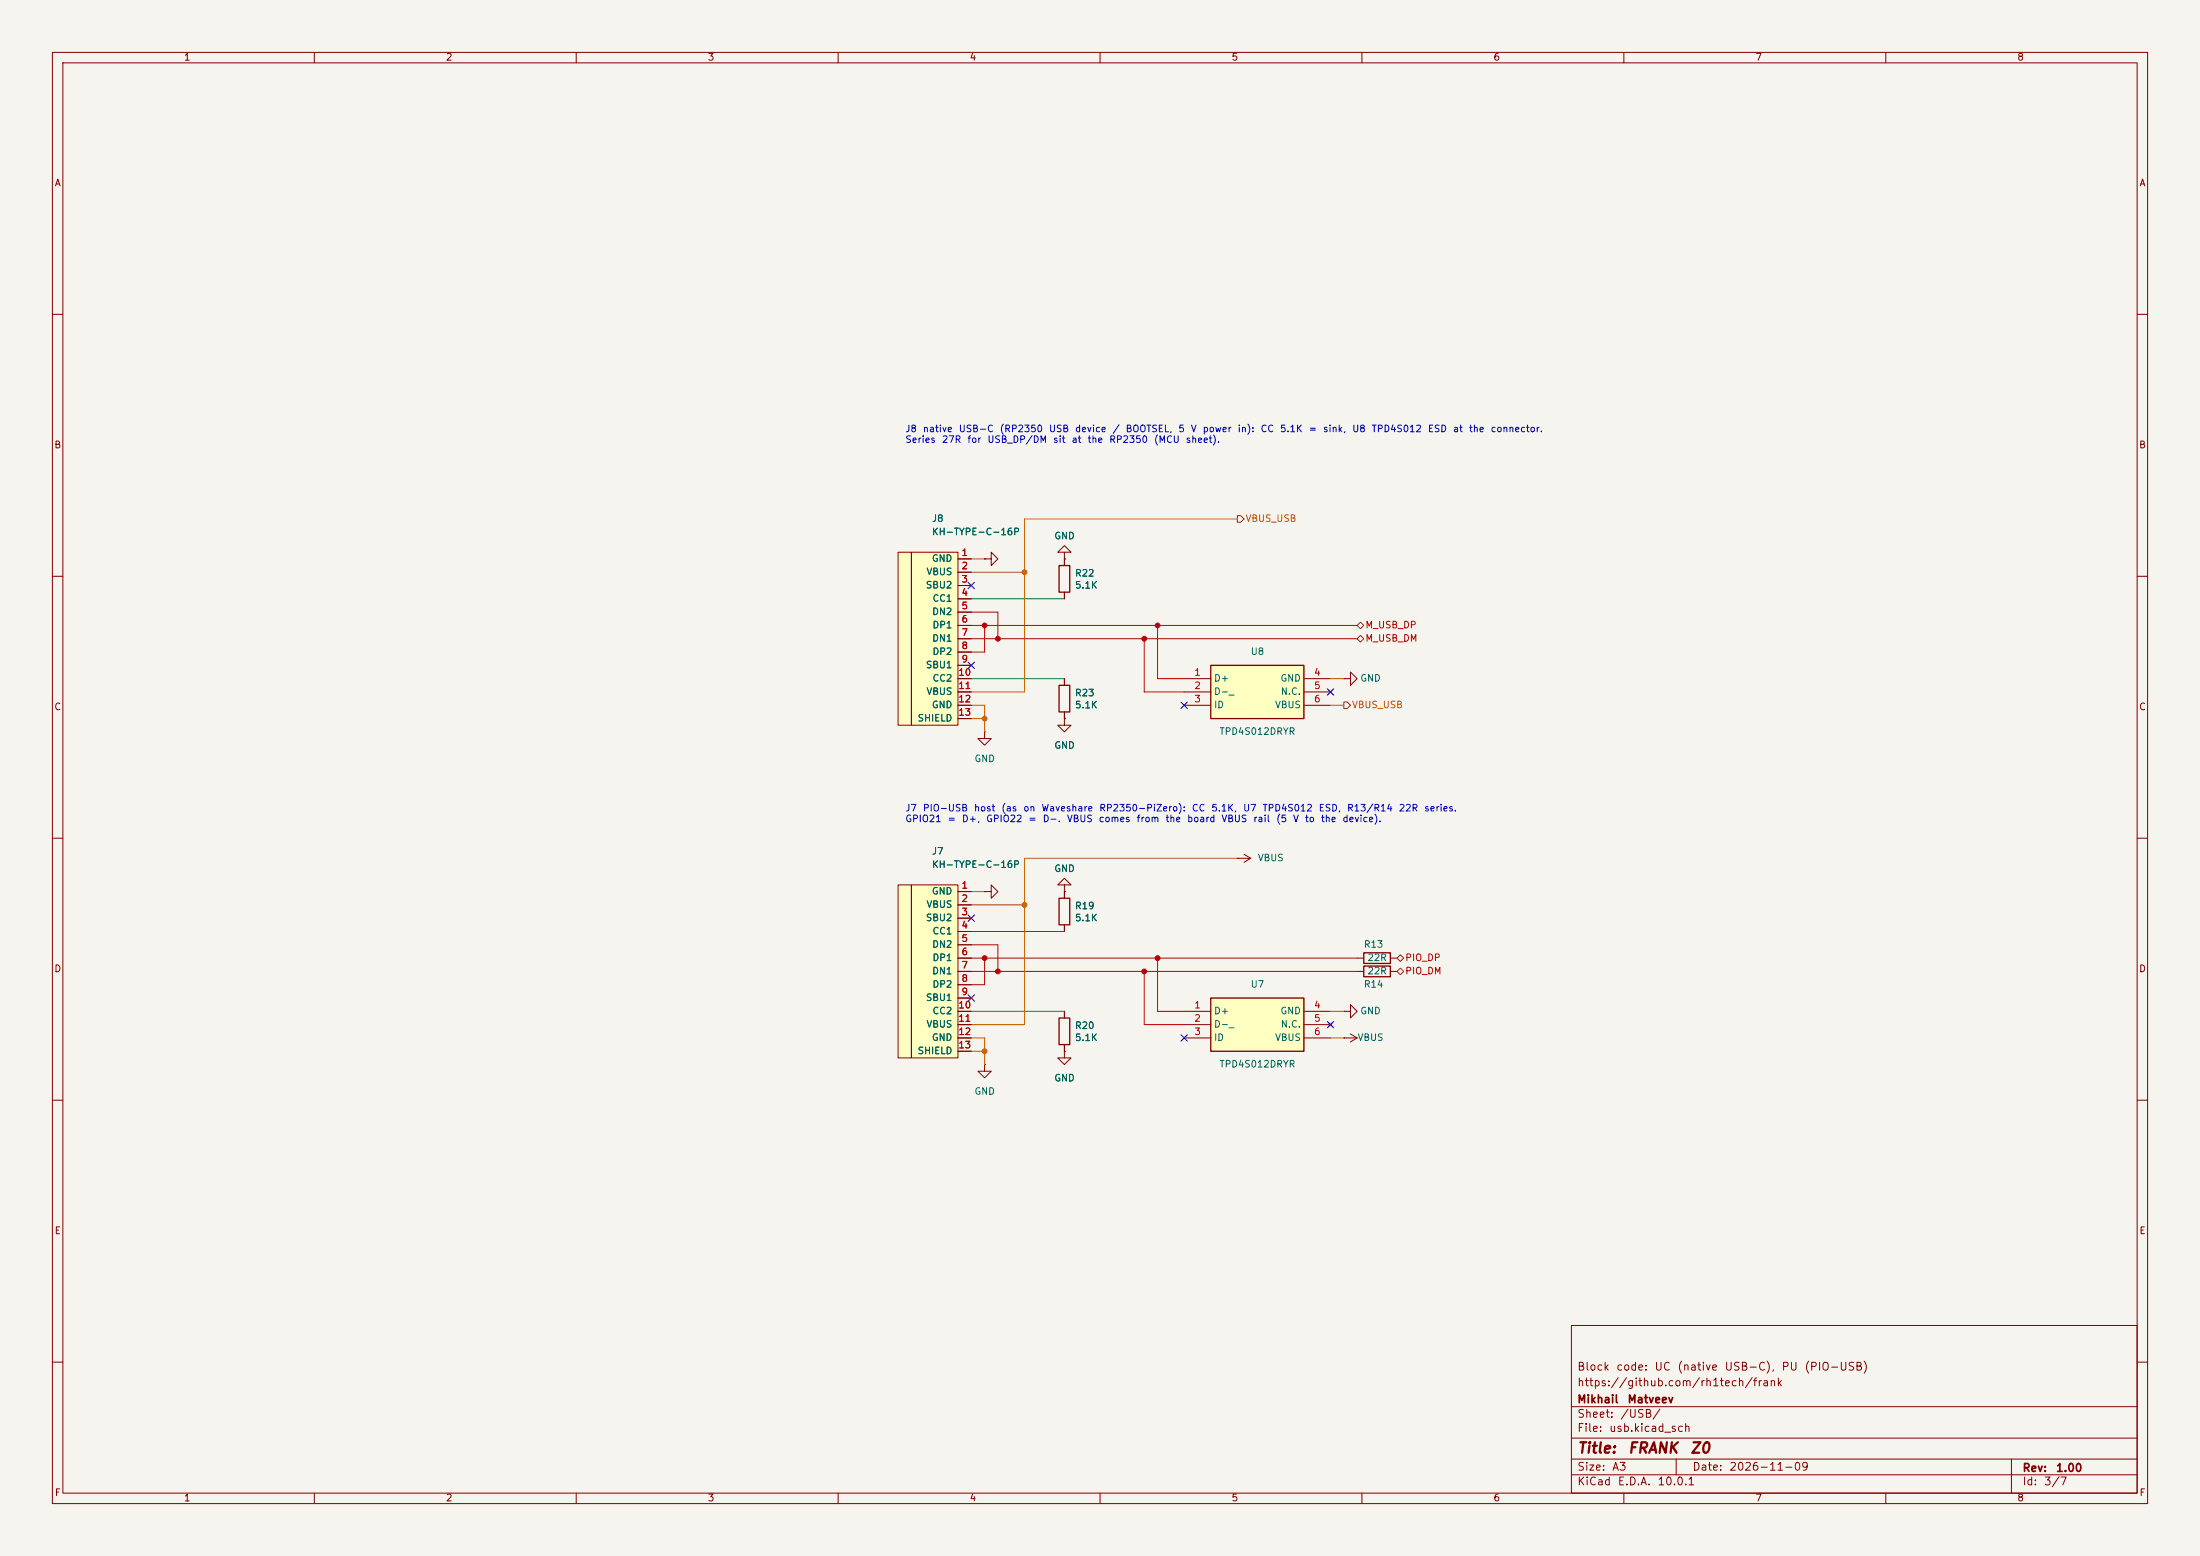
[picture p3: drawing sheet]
(kicad_sch
 (version 20260306)
 (generator "eeschema")
 (generator_version "10.0")
 (paper "A3")
 (title_block
  (title "${NAME}")
  (date "${DATE}")
  (rev "${VERSION}")
  (company "Mikhail Matveev")
  (comment 1 "https://github.com/rh1tech/frank")
  (comment 2 "Block code: UC (native USB-C), PU (PIO-USB)"))
 (lib_symbols
  (symbol "FRANK:GND"
   (power global)
   (pin_numbers (hide yes))
   (pin_names
    (offset 0) (hide yes)) (exclude_from_sim no) (in_bom yes) (on_board yes)
   (in_pos_files yes)
   (duplicate_pin_numbers_are_jumpers no)
   (property "Reference" "#PWR" (at 0 -6.35 0) (show_name no) (do_not_autoplace no) (hide yes) (effects (font (size 1.27 1.27))))
   (property "Value" "GND" (at 0 -3.81 0) (show_name no) (do_not_autoplace no) (effects (font (size 1.27 1.27))))
   (property "Footprint" "" (at 0 0 0) (show_name no) (do_not_autoplace no) (hide yes) (effects (font (size 1.27 1.27))))
   (property "Datasheet" "" (at 0 0 0) (show_name no) (do_not_autoplace no) (hide yes) (effects (font (size 1.27 1.27))))
   (property "Description" "Power symbol creates a global label with name \"GND\" , ground" (at 0 0 0) (show_name no) (do_not_autoplace no) (hide yes) (effects (font (size 1.27 1.27))))
   (symbol "GND_0_1"
    (polyline (pts (xy 0 0) (xy 0 -1.27) (xy 1.27 -1.27) (xy 0 -2.54) (xy -1.27 -1.27) (xy 0 -1.27)) (stroke (width 0) (type default)) (fill (type none))))
   (symbol "GND_1_1"
    (pin power_in line (at 0 0 270) (length 0) (name "" (effects (font (size 1.27 1.27)))) (number "1" (effects (font (size 1.27 1.27))))))
   (embedded_fonts no))
  (symbol "FRANK:R"
   (pin_numbers (hide yes))
   (pin_names
    (offset 0)) (exclude_from_sim no) (in_bom yes) (on_board yes)
   (in_pos_files yes)
   (duplicate_pin_numbers_are_jumpers no)
   (property "Reference" "R" (at 2.032 0 90) (show_name no) (do_not_autoplace no) (effects (font (size 1.27 1.27))))
   (property "Value" "R" (at 0 0 90) (show_name no) (do_not_autoplace no) (effects (font (size 1.27 1.27))))
   (property "Footprint" "" (at -1.778 0 90) (show_name no) (do_not_autoplace no) (hide yes) (effects (font (size 1.27 1.27))))
   (property "Datasheet" "" (at 0 0 0) (show_name no) (do_not_autoplace no) (hide yes) (effects (font (size 1.27 1.27))))
   (property "Description" "Resistor" (at 0 0 0) (show_name no) (do_not_autoplace no) (hide yes) (effects (font (size 1.27 1.27))))
   (symbol "R_0_1"
    (rectangle (start -1.016 -2.54) (end 1.016 2.54) (stroke (width 0.254) (type default)) (fill (type none))))
   (symbol "R_1_1"
    (pin passive line (at 0 3.81 270) (length 1.27) (name "" (effects (font (size 1.27 1.27)))) (number "1" (effects (font (size 1.27 1.27)))))
    (pin passive line (at 0 -3.81 90) (length 1.27) (name "" (effects (font (size 1.27 1.27)))) (number "2" (effects (font (size 1.27 1.27))))))
   (embedded_fonts no))
  (symbol "FRANK:TPD4S012DRYR" (exclude_from_sim no) (in_bom yes) (on_board yes)
   (in_pos_files yes)
   (duplicate_pin_numbers_are_jumpers no)
   (property "Reference" "U" (at 24.13 7.62 0) (show_name no) (do_not_autoplace no) (effects (font (size 1.27 1.27)) (justify left top)))
   (property "Value" "TPD4S012DRYR" (at 24.13 5.08 0) (show_name no) (do_not_autoplace no) (effects (font (size 1.27 1.27)) (justify left top)))
   (property "Footprint" "FRANK:TPD4S012DRYR" (at 24.13 -94.92 0) (show_name no) (do_not_autoplace no) (hide yes) (effects (font (size 1.27 1.27)) (justify left top)))
   (property "Datasheet" "https://www.ti.com/lit/gpn/TPD4S012" (at 24.13 -194.92 0) (show_name no) (do_not_autoplace no) (hide yes) (effects (font (size 1.27 1.27)) (justify left top)))
   (property "Description" "ESD Suppressors / TVS Diodes 4Ch USB ESD Solution w/ Pwr Clamp" (at 0 0 0) (show_name no) (do_not_autoplace no) (hide yes) (effects (font (size 1.27 1.27))))
   (property "Height" "0.6" (at 24.13 -394.92 0) (show_name no) (do_not_autoplace no) (hide yes) (effects (font (size 1.27 1.27)) (justify left top)))
   (property "Mouser Part Number" "595-TPD4S012DRYR" (at 24.13 -494.92 0) (show_name no) (do_not_autoplace no) (hide yes) (effects (font (size 1.27 1.27)) (justify left top)))
   (property "Mouser Price/Stock" "https://www.mouser.co.uk/ProductDetail/Texas-Instruments/TPD4S012DRYR?qs=XGzIaZb%2FFYJve%2FbrCpoVgg%3D%3D" (at 24.13 -594.92 0) (show_name no) (do_not_autoplace no) (hide yes) (effects (font (size 1.27 1.27)) (justify left top)))
   (property "Manufacturer_Name" "Texas Instruments" (at 24.13 -694.92 0) (show_name no) (do_not_autoplace no) (hide yes) (effects (font (size 1.27 1.27)) (justify left top)))
   (property "Manufacturer_Part_Number" "TPD4S012DRYR" (at 24.13 -794.92 0) (show_name no) (do_not_autoplace no) (hide yes) (effects (font (size 1.27 1.27)) (justify left top)))
   (symbol "TPD4S012DRYR_1_1"
    (rectangle (start 5.08 2.54) (end 22.86 -7.62) (stroke (width 0.254) (type default)) (fill (type background)))
    (pin passive line (at 0 0 0) (length 5.08) (name "D+" (effects (font (size 1.27 1.27)))) (number "1" (effects (font (size 1.27 1.27)))))
    (pin passive line (at 0 -2.54 0) (length 5.08) (name "D-_" (effects (font (size 1.27 1.27)))) (number "2" (effects (font (size 1.27 1.27)))))
    (pin passive line (at 0 -5.08 0) (length 5.08) (name "ID" (effects (font (size 1.27 1.27)))) (number "3" (effects (font (size 1.27 1.27)))))
    (pin passive line (at 27.94 0 180) (length 5.08) (name "GND" (effects (font (size 1.27 1.27)))) (number "4" (effects (font (size 1.27 1.27)))))
    (pin no_connect line (at 27.94 -2.54 180) (length 5.08) (name "N.C." (effects (font (size 1.27 1.27)))) (number "5" (effects (font (size 1.27 1.27)))))
    (pin passive line (at 27.94 -5.08 180) (length 5.08) (name "VBUS" (effects (font (size 1.27 1.27)))) (number "6" (effects (font (size 1.27 1.27))))))
   (embedded_fonts no))
  (symbol "FRANK:USB-C"
   (pin_names
    (offset 1.016)) (exclude_from_sim no) (in_bom yes) (on_board yes)
   (in_pos_files yes)
   (duplicate_pin_numbers_are_jumpers no)
   (property "Reference" "USB1" (at -6.35 10.16 0) (show_name no) (do_not_autoplace no) (hide yes) (effects (font (size 1.27 1.27)) (justify right)))
   (property "Value" "USB Type C" (at 0.254 -20.828 0) (show_name no) (do_not_autoplace no) (effects (font (size 1.27 1.27)) (justify right)))
   (property "Footprint" "LIBS:USB-TYPE-C-31-M-12_lib2" (at 3.81 -1.27 0) (show_name no) (do_not_autoplace no) (hide yes) (effects (font (size 1.27 1.27))))
   (property "Datasheet" "" (at 3.81 -1.27 0) (show_name no) (do_not_autoplace no) (hide yes) (effects (font (size 1.27 1.27))))
   (property "Description" "" (at 0 0 0) (show_name no) (do_not_autoplace no) (hide yes) (effects (font (size 1.27 1.27))))
   (property "LCSC" "C165948" (at 0 0 0) (show_name no) (do_not_autoplace no) (hide yes) (effects (font (size 1.27 1.27))))
   (symbol "USB-C_0_1"
    (rectangle (start -11.43 15.24) (end -8.89 -17.78) (stroke (width 0) (type default)) (fill (type background)))
    (rectangle (start 0 -17.78) (end -8.89 15.24) (stroke (width 0) (type default)) (fill (type background))))
   (symbol "USB-C_1_1"
    (pin input line (at 2.54 13.97 180) (length 2.54) (name "GND" (effects (font (size 1.27 1.27)))) (number "1" (effects (font (size 1.27 1.27)))))
    (pin input line (at 2.54 11.43 180) (length 2.54) (name "VBUS" (effects (font (size 1.27 1.27)))) (number "2" (effects (font (size 1.27 1.27)))))
    (pin input line (at 2.54 8.89 180) (length 2.54) (name "SBU2" (effects (font (size 1.27 1.27)))) (number "3" (effects (font (size 1.27 1.27)))))
    (pin input line (at 2.54 6.35 180) (length 2.54) (name "CC1" (effects (font (size 1.27 1.27)))) (number "4" (effects (font (size 1.27 1.27)))))
    (pin input line (at 2.54 3.81 180) (length 2.54) (name "DN2" (effects (font (size 1.27 1.27)))) (number "5" (effects (font (size 1.27 1.27)))))
    (pin input line (at 2.54 1.27 180) (length 2.54) (name "DP1" (effects (font (size 1.27 1.27)))) (number "6" (effects (font (size 1.27 1.27)))))
    (pin input line (at 2.54 -1.27 180) (length 2.54) (name "DN1" (effects (font (size 1.27 1.27)))) (number "7" (effects (font (size 1.27 1.27)))))
    (pin input line (at 2.54 -3.81 180) (length 2.54) (name "DP2" (effects (font (size 1.27 1.27)))) (number "8" (effects (font (size 1.27 1.27)))))
    (pin input line (at 2.54 -6.35 180) (length 2.54) (name "SBU1" (effects (font (size 1.27 1.27)))) (number "9" (effects (font (size 1.27 1.27)))))
    (pin input line (at 2.54 -8.89 180) (length 2.54) (name "CC2" (effects (font (size 1.27 1.27)))) (number "10" (effects (font (size 1.27 1.27)))))
    (pin input line (at 2.54 -11.43 180) (length 2.54) (name "VBUS" (effects (font (size 1.27 1.27)))) (number "11" (effects (font (size 1.27 1.27)))))
    (pin input line (at 2.54 -13.97 180) (length 2.54) (name "GND" (effects (font (size 1.27 1.27)))) (number "12" (effects (font (size 1.27 1.27)))))
    (pin input line (at 2.54 -16.51 180) (length 2.54) (name "SHIELD" (effects (font (size 1.27 1.27)))) (number "13" (effects (font (size 1.27 1.27))))))
   (embedded_fonts no))
  (symbol "FRANK:VBUS"
   (power global)
   (pin_numbers (hide yes))
   (pin_names
    (offset 0) (hide yes)) (exclude_from_sim no) (in_bom yes) (on_board yes)
   (in_pos_files yes)
   (duplicate_pin_numbers_are_jumpers no)
   (property "Reference" "#PWR" (at 0 -3.81 0) (show_name no) (do_not_autoplace no) (hide yes) (effects (font (size 1.27 1.27))))
   (property "Value" "VBUS" (at 0 3.556 0) (show_name no) (do_not_autoplace no) (effects (font (size 1.27 1.27))))
   (property "Footprint" "" (at 0 0 0) (show_name no) (do_not_autoplace no) (hide yes) (effects (font (size 1.27 1.27))))
   (property "Datasheet" "" (at 0 0 0) (show_name no) (do_not_autoplace no) (hide yes) (effects (font (size 1.27 1.27))))
   (property "Description" "Power symbol creates a global label with name \"VBUS\"" (at 0 0 0) (show_name no) (do_not_autoplace no) (hide yes) (effects (font (size 1.27 1.27))))
   (symbol "VBUS_0_1"
    (polyline (pts (xy -0.762 1.27) (xy 0 2.54)) (stroke (width 0) (type default)) (fill (type none)))
    (polyline (pts (xy 0 2.54) (xy 0.762 1.27)) (stroke (width 0) (type default)) (fill (type none)))
    (polyline (pts (xy 0 0) (xy 0 2.54)) (stroke (width 0) (type default)) (fill (type none))))
   (symbol "VBUS_1_1"
    (pin power_in line (at 0 0 90) (length 0) (name "" (effects (font (size 1.27 1.27)))) (number "1" (effects (font (size 1.27 1.27))))))
   (embedded_fonts no)))
 (text "J7 PIO-USB host (as on Waveshare RP2350-PiZero): CC 5.1K, U7 TPD4S012 ESD, R13/R14 22R series.\nGPIO21 = D+, GPIO22 = D-. VBUS comes from the board VBUS rail (5 V to the device)."
  (exclude_from_sim no)
  (at 172.72 157.48 0)
  (effects (font (size 1.27 1.27)) (justify left bottom)))
 (text "J8 native USB-C (RP2350 USB device / BOOTSEL, 5 V power in): CC 5.1K = sink, U8 TPD4S012 ESD at the connector.\nSeries 27R for USB_DP/DM sit at the RP2350 (MCU sheet)."
  (exclude_from_sim no)
  (at 172.72 85.09 0)
  (effects (font (size 1.27 1.27)) (justify left bottom)))
 (junction
  (at 190.5 121.92)
  (diameter 0)
  (color 0 0 0 0))
 (junction
  (at 187.96 137.16)
  (diameter 0)
  (color 0 0 0 0))
 (junction
  (at 220.98 119.38)
  (diameter 0)
  (color 0 0 0 0))
 (junction
  (at 218.44 121.92)
  (diameter 0)
  (color 0 0 0 0))
 (junction
  (at 187.96 182.88)
  (diameter 0)
  (color 0 0 0 0))
 (junction
  (at 187.96 200.66)
  (diameter 0)
  (color 0 0 0 0))
 (junction
  (at 218.44 185.42)
  (diameter 0)
  (color 0 0 0 0))
 (junction
  (at 190.5 185.42)
  (diameter 0)
  (color 0 0 0 0))
 (junction
  (at 195.58 172.72)
  (diameter 0)
  (color 0 0 0 0))
 (junction
  (at 195.58 109.22)
  (diameter 0)
  (color 0 0 0 0))
 (junction
  (at 187.96 119.38)
  (diameter 0)
  (color 0 0 0 0))
 (junction
  (at 220.98 182.88)
  (diameter 0)
  (color 0 0 0 0))
 (no_connect
  (at 185.42 190.5))
 (no_connect
  (at 254 195.58))
 (no_connect
  (at 185.42 127))
 (no_connect
  (at 254 132.08))
 (no_connect
  (at 185.42 111.76))
 (no_connect
  (at 226.06 198.12))
 (no_connect
  (at 185.42 175.26))
 (no_connect
  (at 226.06 134.62))
 (wire
  (pts (xy 254 134.62) (xy 256.54 134.62))
  (stroke (width 0) (type default)))
 (wire
  (pts (xy 185.42 124.46) (xy 187.96 124.46))
  (stroke (width 0) (type default)))
 (wire
  (pts (xy 185.42 137.16) (xy 187.96 137.16))
  (stroke (width 0) (type default)))
 (wire
  (pts (xy 185.42 134.62) (xy 187.96 134.62))
  (stroke (width 0) (type default)))
 (wire
  (pts (xy 218.44 121.92) (xy 259.08 121.92))
  (stroke (width 0) (type default)))
 (wire
  (pts (xy 185.42 119.38) (xy 187.96 119.38))
  (stroke (width 0) (type default)))
 (wire
  (pts (xy 187.96 137.16) (xy 187.96 139.7))
  (stroke (width 0) (type default)))
 (wire
  (pts (xy 185.42 109.22) (xy 195.58 109.22))
  (stroke (width 0) (type default)))
 (wire
  (pts (xy 185.42 195.58) (xy 195.58 195.58))
  (stroke (width 0) (type default)))
 (wire
  (pts (xy 195.58 99.06) (xy 236.22 99.06))
  (stroke (width 0) (type default)))
 (wire
  (pts (xy 187.96 182.88) (xy 220.98 182.88))
  (stroke (width 0) (type default)))
 (wire
  (pts (xy 220.98 193.04) (xy 226.06 193.04))
  (stroke (width 0) (type default)))
 (wire
  (pts (xy 185.42 198.12) (xy 187.96 198.12))
  (stroke (width 0) (type default)))
 (wire
  (pts (xy 187.96 124.46) (xy 187.96 119.38))
  (stroke (width 0) (type default)))
 (wire
  (pts (xy 187.96 134.62) (xy 187.96 137.16))
  (stroke (width 0) (type default)))
 (wire
  (pts (xy 218.44 185.42) (xy 218.44 195.58))
  (stroke (width 0) (type default)))
 (wire
  (pts (xy 190.5 180.34) (xy 190.5 185.42))
  (stroke (width 0) (type default)))
 (wire
  (pts (xy 185.42 132.08) (xy 195.58 132.08))
  (stroke (width 0) (type default)))
 (wire
  (pts (xy 195.58 132.08) (xy 195.58 109.22))
  (stroke (width 0) (type default)))
 (wire
  (pts (xy 185.42 193.04) (xy 203.2 193.04))
  (stroke (width 0) (type default)))
 (wire
  (pts (xy 185.42 170.18) (xy 187.96 170.18))
  (stroke (width 0) (type default)))
 (wire
  (pts (xy 185.42 106.68) (xy 187.96 106.68))
  (stroke (width 0) (type default)))
 (wire
  (pts (xy 185.42 116.84) (xy 190.5 116.84))
  (stroke (width 0) (type default)))
 (wire
  (pts (xy 185.42 114.3) (xy 203.2 114.3))
  (stroke (width 0) (type default)))
 (wire
  (pts (xy 185.42 172.72) (xy 195.58 172.72))
  (stroke (width 0) (type default)))
 (wire
  (pts (xy 218.44 185.42) (xy 259.08 185.42))
  (stroke (width 0) (type default)))
 (wire
  (pts (xy 185.42 129.54) (xy 203.2 129.54))
  (stroke (width 0) (type default)))
 (wire
  (pts (xy 254 193.04) (xy 256.54 193.04))
  (stroke (width 0) (type default)))
 (wire
  (pts (xy 218.44 132.08) (xy 226.06 132.08))
  (stroke (width 0) (type default)))
 (wire
  (pts (xy 195.58 109.22) (xy 195.58 99.06))
  (stroke (width 0) (type default)))
 (wire
  (pts (xy 220.98 119.38) (xy 259.08 119.38))
  (stroke (width 0) (type default)))
 (wire
  (pts (xy 185.42 187.96) (xy 187.96 187.96))
  (stroke (width 0) (type default)))
 (wire
  (pts (xy 218.44 195.58) (xy 226.06 195.58))
  (stroke (width 0) (type default)))
 (wire
  (pts (xy 220.98 129.54) (xy 226.06 129.54))
  (stroke (width 0) (type default)))
 (wire
  (pts (xy 195.58 172.72) (xy 195.58 163.83))
  (stroke (width 0) (type default)))
 (wire
  (pts (xy 254 198.12) (xy 256.54 198.12))
  (stroke (width 0) (type default)))
 (wire
  (pts (xy 185.42 121.92) (xy 190.5 121.92))
  (stroke (width 0) (type default)))
 (wire
  (pts (xy 185.42 200.66) (xy 187.96 200.66))
  (stroke (width 0) (type default)))
 (wire
  (pts (xy 187.96 200.66) (xy 187.96 203.2))
  (stroke (width 0) (type default)))
 (wire
  (pts (xy 185.42 177.8) (xy 203.2 177.8))
  (stroke (width 0) (type default)))
 (wire
  (pts (xy 220.98 182.88) (xy 220.98 193.04))
  (stroke (width 0) (type default)))
 (wire
  (pts (xy 185.42 180.34) (xy 190.5 180.34))
  (stroke (width 0) (type default)))
 (wire
  (pts (xy 220.98 182.88) (xy 259.08 182.88))
  (stroke (width 0) (type default)))
 (wire
  (pts (xy 190.5 116.84) (xy 190.5 121.92))
  (stroke (width 0) (type default)))
 (wire
  (pts (xy 218.44 121.92) (xy 218.44 132.08))
  (stroke (width 0) (type default)))
 (wire
  (pts (xy 254 129.54) (xy 256.54 129.54))
  (stroke (width 0) (type default)))
 (wire
  (pts (xy 190.5 185.42) (xy 218.44 185.42))
  (stroke (width 0) (type default)))
 (wire
  (pts (xy 195.58 195.58) (xy 195.58 172.72))
  (stroke (width 0) (type default)))
 (wire
  (pts (xy 187.96 119.38) (xy 220.98 119.38))
  (stroke (width 0) (type default)))
 (wire
  (pts (xy 185.42 185.42) (xy 190.5 185.42))
  (stroke (width 0) (type default)))
 (wire
  (pts (xy 195.58 163.83) (xy 236.22 163.83))
  (stroke (width 0) (type default)))
 (wire
  (pts (xy 187.96 198.12) (xy 187.96 200.66))
  (stroke (width 0) (type default)))
 (wire
  (pts (xy 185.42 182.88) (xy 187.96 182.88))
  (stroke (width 0) (type default)))
 (wire
  (pts (xy 220.98 119.38) (xy 220.98 129.54))
  (stroke (width 0) (type default)))
 (wire
  (pts (xy 190.5 121.92) (xy 218.44 121.92))
  (stroke (width 0) (type default)))
 (wire
  (pts (xy 187.96 187.96) (xy 187.96 182.88))
  (stroke (width 0) (type default)))
 (hierarchical_label "M_USB_DP"
  (shape bidirectional)
  (at 259.08 119.38 0)
  (effects (font (size 1.27 1.27)) (justify left)))
 (hierarchical_label "VBUS_USB"
  (shape output)
  (at 256.54 134.62 0)
  (effects (font (size 1.27 1.27)) (justify left)))
 (hierarchical_label "VBUS_USB"
  (shape output)
  (at 236.22 99.06 0)
  (effects (font (size 1.27 1.27)) (justify left)))
 (hierarchical_label "PIO_DP"
  (shape bidirectional)
  (at 266.7 182.88 0)
  (effects (font (size 1.27 1.27)) (justify left)))
 (hierarchical_label "PIO_DM"
  (shape bidirectional)
  (at 266.7 185.42 0)
  (effects (font (size 1.27 1.27)) (justify left)))
 (hierarchical_label "M_USB_DM"
  (shape bidirectional)
  (at 259.08 121.92 0)
  (effects (font (size 1.27 1.27)) (justify left)))
 (symbol
  (lib_id "FRANK:GND")
  (at 203.2 137.16 0)
  (unit 1)
  (body_style 1)
  (exclude_from_sim no)
  (in_bom no)
  (on_board no)
  (in_pos_files yes)
  (dnp no)
  (property "Reference" "#PWR0300" (at 205.74 134.62 0) (hide yes) (show_name no) (do_not_autoplace no) (effects (font (size 1.27 1.27)) (justify left)))
  (property "Value" "GND" (at 203.2 142.36 0) (show_name no) (do_not_autoplace no) (effects (font (size 1.27 1.27))))
  (property "Footprint" "" (at 203.2 137.16 0) (hide yes) (show_name no) (do_not_autoplace no) (effects (font (size 1.27 1.27))))
  (property "Datasheet" "" (at 203.2 137.16 0) (hide yes) (show_name no) (do_not_autoplace no) (effects (font (size 1.27 1.27))))
  (property "Description" "Power symbol creates a global label with name \"GND\" , ground" (at 203.2 137.16 0) (hide yes) (show_name no) (do_not_autoplace no) (effects (font (size 1.27 1.27))))
  (pin "1"))
 (symbol
  (lib_id "FRANK:GND")
  (at 187.96 170.18 90)
  (unit 1)
  (body_style 1)
  (exclude_from_sim no)
  (in_bom no)
  (on_board no)
  (in_pos_files yes)
  (dnp no)
  (property "Reference" "#PWR0307" (at 190.5 167.64 0) (hide yes) (show_name no) (do_not_autoplace no) (effects (font (size 1.27 1.27)) (justify left)))
  (property "Value" "GND" (at 191.46 170.18 90) (hide yes) (show_name no) (do_not_autoplace no) (effects (font (size 1.27 1.27)) (justify left)))
  (property "Footprint" "" (at 187.96 170.18 0) (hide yes) (show_name no) (do_not_autoplace no) (effects (font (size 1.27 1.27))))
  (property "Datasheet" "" (at 187.96 170.18 0) (hide yes) (show_name no) (do_not_autoplace no) (effects (font (size 1.27 1.27))))
  (property "Description" "Power symbol creates a global label with name \"GND\" , ground" (at 187.96 170.18 0) (hide yes) (show_name no) (do_not_autoplace no) (effects (font (size 1.27 1.27))))
  (pin "1"))
 (symbol
  (lib_id "FRANK:GND")
  (at 256.54 193.04 90)
  (unit 1)
  (body_style 1)
  (exclude_from_sim no)
  (in_bom no)
  (on_board no)
  (in_pos_files yes)
  (dnp no)
  (property "Reference" "#PWR0309" (at 260.35 193.04 0) (hide yes) (show_name no) (do_not_autoplace no) (effects (font (size 1.27 1.27)) (justify left)))
  (property "Value" "GND" (at 261.62 193.04 90) (show_name no) (do_not_autoplace no) (effects (font (size 1.27 1.27))))
  (property "Footprint" "" (at 256.54 193.04 0) (hide yes) (show_name no) (do_not_autoplace no) (effects (font (size 1.27 1.27))))
  (property "Datasheet" "" (at 256.54 193.04 0) (hide yes) (show_name no) (do_not_autoplace no) (effects (font (size 1.27 1.27))))
  (property "Description" "Power symbol creates a global label with name \"GND\" , ground" (at 256.54 193.04 0) (hide yes) (show_name no) (do_not_autoplace no) (effects (font (size 1.27 1.27))))
  (pin "1"))
 (symbol
  (lib_id "FRANK:VBUS")
  (at 236.22 163.83 270)
  (unit 1)
  (body_style 1)
  (exclude_from_sim no)
  (in_bom yes)
  (on_board yes)
  (in_pos_files no)
  (dnp no)
  (property "Reference" "#PWR0310" (at 240.03 163.83 0) (hide yes) (show_name no) (do_not_autoplace no) (effects (font (size 1.27 1.27))))
  (property "Value" "VBUS" (at 242.57 163.83 90) (show_name no) (do_not_autoplace no) (effects (font (size 1.27 1.27))))
  (property "Footprint" "" (at 236.22 163.83 0) (hide yes) (show_name no) (do_not_autoplace no) (effects (font (size 1.27 1.27))))
  (property "Datasheet" "" (at 236.22 163.83 0) (hide yes) (show_name no) (do_not_autoplace no) (effects (font (size 1.27 1.27))))
  (property "Description" "Power symbol creates a global label with name \"VBUS\"" (at 236.22 163.83 0) (hide yes) (show_name no) (do_not_autoplace no) (effects (font (size 1.27 1.27))))
  (pin "1"))
 (symbol
  (lib_id "FRANK:GND")
  (at 187.96 139.7 0)
  (unit 1)
  (body_style 1)
  (exclude_from_sim no)
  (in_bom no)
  (on_board no)
  (in_pos_files yes)
  (dnp no)
  (property "Reference" "#PWR0301" (at 190.5 137.16 0) (hide yes) (show_name no) (do_not_autoplace no) (effects (font (size 1.27 1.27)) (justify left)))
  (property "Value" "GND" (at 187.96 144.9 0) (show_name no) (do_not_autoplace no) (effects (font (size 1.27 1.27))))
  (property "Footprint" "" (at 187.96 139.7 0) (hide yes) (show_name no) (do_not_autoplace no) (effects (font (size 1.27 1.27))))
  (property "Datasheet" "" (at 187.96 139.7 0) (hide yes) (show_name no) (do_not_autoplace no) (effects (font (size 1.27 1.27))))
  (property "Description" "Power symbol creates a global label with name \"GND\" , ground" (at 187.96 139.7 0) (hide yes) (show_name no) (do_not_autoplace no) (effects (font (size 1.27 1.27))))
  (pin "1"))
 (symbol
  (lib_id "FRANK:GND")
  (at 187.96 203.2 0)
  (unit 1)
  (body_style 1)
  (exclude_from_sim no)
  (in_bom no)
  (on_board no)
  (in_pos_files yes)
  (dnp no)
  (property "Reference" "#PWR0306" (at 190.5 200.66 0) (hide yes) (show_name no) (do_not_autoplace no) (effects (font (size 1.27 1.27)) (justify left)))
  (property "Value" "GND" (at 187.96 208.4 0) (show_name no) (do_not_autoplace no) (effects (font (size 1.27 1.27))))
  (property "Footprint" "" (at 187.96 203.2 0) (hide yes) (show_name no) (do_not_autoplace no) (effects (font (size 1.27 1.27))))
  (property "Datasheet" "" (at 187.96 203.2 0) (hide yes) (show_name no) (do_not_autoplace no) (effects (font (size 1.27 1.27))))
  (property "Description" "Power symbol creates a global label with name \"GND\" , ground" (at 187.96 203.2 0) (hide yes) (show_name no) (do_not_autoplace no) (effects (font (size 1.27 1.27))))
  (pin "1"))
 (symbol
  (lib_id "FRANK:R")
  (at 262.89 185.42 90)
  (unit 1)
  (body_style 1)
  (exclude_from_sim no)
  (in_bom yes)
  (on_board yes)
  (in_pos_files yes)
  (dnp no)
  (property "Reference" "R14" (at 264.16 187.96 90) (show_name no) (do_not_autoplace no) (effects (font (size 1.27 1.27)) (justify left)))
  (property "Value" "22R" (at 262.89 185.42 90) (show_name no) (do_not_autoplace no) (effects (font (size 1.27 1.27))))
  (property "Footprint" "FRANK:R_0402_1005Metric" (at 262.89 185.42 0) (hide yes) (show_name no) (do_not_autoplace no) (effects (font (size 1.27 1.27))))
  (property "Datasheet" "" (at 262.89 185.42 0) (hide yes) (show_name no) (do_not_autoplace no) (effects (font (size 1.27 1.27))))
  (property "Description" "Resistor" (at 262.89 185.42 0) (hide yes) (show_name no) (do_not_autoplace no) (effects (font (size 1.27 1.27))))
  (property "LCSC" "C25092" (at 0 0 0) (hide yes) (show_name no) (do_not_autoplace no) (effects (font (size 1.27 1.27))))
  (pin "1")
  (pin "2"))
 (symbol
  (lib_id "FRANK:USB-C")
  (at 182.88 120.65 0)
  (unit 1)
  (body_style 1)
  (exclude_from_sim no)
  (in_bom yes)
  (on_board yes)
  (in_pos_files yes)
  (dnp no)
  (property "Reference" "J8" (at 177.8 99.06 0) (show_name no) (do_not_autoplace no) (effects (font (size 1.27 1.27)) (justify left)))
  (property "Value" "KH-TYPE-C-16P" (at 177.8 101.6 0) (show_name no) (do_not_autoplace no) (effects (font (size 1.27 1.27)) (justify left)))
  (property "Footprint" "FRANK:USB_C_Receptacle" (at 182.88 120.65 0) (hide yes) (show_name no) (do_not_autoplace no) (effects (font (size 1.27 1.27))))
  (property "Datasheet" "https://www.lcsc.com/product-detail/C709357.html" (at 182.88 120.65 0) (hide yes) (show_name no) (do_not_autoplace no) (effects (font (size 1.27 1.27))))
  (property "Description" "Kinghelm KH-TYPE-C-16P USB 2.0 Type-C receptacle, 16P SMD + 4 shell THT" (at 182.88 120.65 0) (hide yes) (show_name no) (do_not_autoplace no) (effects (font (size 1.27 1.27))))
  (property "LCSC" "C709357" (at 182.88 120.65 0) (hide yes) (show_name no) (do_not_autoplace no) (effects (font (size 1.27 1.27))))
  (pin "1")
  (pin "2")
  (pin "3")
  (pin "4")
  (pin "5")
  (pin "6")
  (pin "7")
  (pin "8")
  (pin "9")
  (pin "10")
  (pin "11")
  (pin "12")
  (pin "13"))
 (symbol
  (lib_id "FRANK:VBUS")
  (at 256.54 198.12 270)
  (unit 1)
  (body_style 1)
  (exclude_from_sim no)
  (in_bom yes)
  (on_board yes)
  (in_pos_files no)
  (dnp no)
  (property "Reference" "#PWR0913" (at 261.62 198.12 0) (hide yes) (show_name no) (do_not_autoplace no) (effects (font (size 1.27 1.27))))
  (property "Value" "VBUS" (at 261.62 198.12 270) (show_name no) (do_not_autoplace no) (effects (font (size 1.27 1.27))))
  (property "Footprint" "" (at 256.54 198.12 0) (hide yes) (show_name no) (do_not_autoplace no) (effects (font (size 1.27 1.27))))
  (property "Datasheet" "" (at 256.54 198.12 0) (hide yes) (show_name no) (do_not_autoplace no) (effects (font (size 1.27 1.27))))
  (property "Description" "Power symbol creates a global label with name \"VBUS\"" (at 256.54 198.12 0) (hide yes) (show_name no) (do_not_autoplace no) (effects (font (size 1.27 1.27))))
  (pin "1"))
 (symbol
  (lib_id "FRANK:GND")
  (at 187.96 106.68 90)
  (unit 1)
  (body_style 1)
  (exclude_from_sim no)
  (in_bom no)
  (on_board no)
  (in_pos_files yes)
  (dnp no)
  (property "Reference" "#PWR0302" (at 190.5 104.14 0) (hide yes) (show_name no) (do_not_autoplace no) (effects (font (size 1.27 1.27)) (justify left)))
  (property "Value" "GND" (at 191.46 106.68 90) (hide yes) (show_name no) (do_not_autoplace no) (effects (font (size 1.27 1.27)) (justify left)))
  (property "Footprint" "" (at 187.96 106.68 0) (hide yes) (show_name no) (do_not_autoplace no) (effects (font (size 1.27 1.27))))
  (property "Datasheet" "" (at 187.96 106.68 0) (hide yes) (show_name no) (do_not_autoplace no) (effects (font (size 1.27 1.27))))
  (property "Description" "Power symbol creates a global label with name \"GND\" , ground" (at 187.96 106.68 0) (hide yes) (show_name no) (do_not_autoplace no) (effects (font (size 1.27 1.27))))
  (pin "1"))
 (symbol
  (lib_id "FRANK:TPD4S012DRYR")
  (at 226.06 193.04 0)
  (unit 1)
  (body_style 1)
  (exclude_from_sim no)
  (in_bom yes)
  (on_board yes)
  (in_pos_files yes)
  (dnp no)
  (property "Reference" "U7" (at 240.03 187.96 0) (show_name no) (do_not_autoplace no) (effects (font (size 1.27 1.27))))
  (property "Value" "TPD4S012DRYR" (at 240.03 203.2 0) (show_name no) (do_not_autoplace no) (effects (font (size 1.27 1.27))))
  (property "Footprint" "FRANK:TPD4S012DRYR" (at 226.06 193.04 0) (hide yes) (show_name no) (do_not_autoplace no) (effects (font (size 1.27 1.27))))
  (property "Datasheet" "https://www.ti.com/lit/gpn/TPD4S012" (at 226.06 193.04 0) (hide yes) (show_name no) (do_not_autoplace no) (effects (font (size 1.27 1.27))))
  (property "Description" "ESD Suppressors / TVS Diodes 4Ch USB ESD Solution w/ Pwr Clamp" (at 226.06 193.04 0) (hide yes) (show_name no) (do_not_autoplace no) (effects (font (size 1.27 1.27))))
  (property "LCSC" "C96506" (at 0 0 0) (hide yes) (show_name no) (do_not_autoplace no) (effects (font (size 1.27 1.27))))
  (pin "1")
  (pin "2")
  (pin "3")
  (pin "4")
  (pin "5")
  (pin "6"))
 (symbol
  (lib_id "FRANK:R")
  (at 203.2 110.49 0)
  (unit 1)
  (body_style 1)
  (exclude_from_sim no)
  (in_bom yes)
  (on_board yes)
  (in_pos_files yes)
  (dnp no)
  (property "Reference" "R22" (at 205.1 109.49 0) (show_name no) (do_not_autoplace no) (effects (font (size 1.27 1.27)) (justify left)))
  (property "Value" "5.1K" (at 205.1 111.79 0) (show_name no) (do_not_autoplace no) (effects (font (size 1.27 1.27)) (justify left)))
  (property "Footprint" "FRANK:R_0402_1005Metric_small_pads" (at 203.2 110.49 0) (hide yes) (show_name no) (do_not_autoplace no) (effects (font (size 1.27 1.27))))
  (property "Datasheet" "" (at 203.2 110.49 0) (hide yes) (show_name no) (do_not_autoplace no) (effects (font (size 1.27 1.27))))
  (property "Description" "Resistor" (at 203.2 110.49 0) (hide yes) (show_name no) (do_not_autoplace no) (effects (font (size 1.27 1.27))))
  (property "LCSC" "C25905" (at 0 0 0) (hide yes) (show_name no) (do_not_autoplace no) (effects (font (size 1.27 1.27))))
  (pin "1")
  (pin "2"))
 (symbol
  (lib_id "FRANK:GND")
  (at 203.2 170.18 180)
  (unit 1)
  (body_style 1)
  (exclude_from_sim no)
  (in_bom no)
  (on_board no)
  (in_pos_files yes)
  (dnp no)
  (property "Reference" "#PWR0308" (at 205.74 167.64 0) (hide yes) (show_name no) (do_not_autoplace no) (effects (font (size 1.27 1.27)) (justify left)))
  (property "Value" "GND" (at 203.2 165.88 0) (show_name no) (do_not_autoplace no) (effects (font (size 1.27 1.27))))
  (property "Footprint" "" (at 203.2 170.18 0) (hide yes) (show_name no) (do_not_autoplace no) (effects (font (size 1.27 1.27))))
  (property "Datasheet" "" (at 203.2 170.18 0) (hide yes) (show_name no) (do_not_autoplace no) (effects (font (size 1.27 1.27))))
  (property "Description" "Power symbol creates a global label with name \"GND\" , ground" (at 203.2 170.18 0) (hide yes) (show_name no) (do_not_autoplace no) (effects (font (size 1.27 1.27))))
  (pin "1"))
 (symbol
  (lib_id "FRANK:R")
  (at 203.2 133.35 0)
  (unit 1)
  (body_style 1)
  (exclude_from_sim no)
  (in_bom yes)
  (on_board yes)
  (in_pos_files yes)
  (dnp no)
  (property "Reference" "R23" (at 205.1 132.35 0) (show_name no) (do_not_autoplace no) (effects (font (size 1.27 1.27)) (justify left)))
  (property "Value" "5.1K" (at 205.1 134.65 0) (show_name no) (do_not_autoplace no) (effects (font (size 1.27 1.27)) (justify left)))
  (property "Footprint" "FRANK:R_0402_1005Metric_small_pads" (at 203.2 133.35 0) (hide yes) (show_name no) (do_not_autoplace no) (effects (font (size 1.27 1.27))))
  (property "Datasheet" "" (at 203.2 133.35 0) (hide yes) (show_name no) (do_not_autoplace no) (effects (font (size 1.27 1.27))))
  (property "Description" "Resistor" (at 203.2 133.35 0) (hide yes) (show_name no) (do_not_autoplace no) (effects (font (size 1.27 1.27))))
  (property "LCSC" "C25905" (at 0 0 0) (hide yes) (show_name no) (do_not_autoplace no) (effects (font (size 1.27 1.27))))
  (pin "1")
  (pin "2"))
 (symbol
  (lib_id "FRANK:TPD4S012DRYR")
  (at 226.06 129.54 0)
  (unit 1)
  (body_style 1)
  (exclude_from_sim no)
  (in_bom yes)
  (on_board yes)
  (in_pos_files yes)
  (dnp no)
  (property "Reference" "U8" (at 240.03 124.46 0) (show_name no) (do_not_autoplace no) (effects (font (size 1.27 1.27))))
  (property "Value" "TPD4S012DRYR" (at 240.03 139.7 0) (show_name no) (do_not_autoplace no) (effects (font (size 1.27 1.27))))
  (property "Footprint" "FRANK:TPD4S012DRYR" (at 226.06 129.54 0) (hide yes) (show_name no) (do_not_autoplace no) (effects (font (size 1.27 1.27))))
  (property "Datasheet" "https://www.ti.com/lit/gpn/TPD4S012" (at 226.06 129.54 0) (hide yes) (show_name no) (do_not_autoplace no) (effects (font (size 1.27 1.27))))
  (property "Description" "ESD Suppressors / TVS Diodes 4Ch USB ESD Solution w/ Pwr Clamp" (at 226.06 129.54 0) (hide yes) (show_name no) (do_not_autoplace no) (effects (font (size 1.27 1.27))))
  (property "LCSC" "C96506" (at 0 0 0) (hide yes) (show_name no) (do_not_autoplace no) (effects (font (size 1.27 1.27))))
  (pin "1")
  (pin "2")
  (pin "3")
  (pin "4")
  (pin "5")
  (pin "6"))
 (symbol
  (lib_id "FRANK:GND")
  (at 203.2 106.68 180)
  (unit 1)
  (body_style 1)
  (exclude_from_sim no)
  (in_bom no)
  (on_board no)
  (in_pos_files yes)
  (dnp no)
  (property "Reference" "#PWR0303" (at 205.74 104.14 0) (hide yes) (show_name no) (do_not_autoplace no) (effects (font (size 1.27 1.27)) (justify left)))
  (property "Value" "GND" (at 203.2 102.38 0) (show_name no) (do_not_autoplace no) (effects (font (size 1.27 1.27))))
  (property "Footprint" "" (at 203.2 106.68 0) (hide yes) (show_name no) (do_not_autoplace no) (effects (font (size 1.27 1.27))))
  (property "Datasheet" "" (at 203.2 106.68 0) (hide yes) (show_name no) (do_not_autoplace no) (effects (font (size 1.27 1.27))))
  (property "Description" "Power symbol creates a global label with name \"GND\" , ground" (at 203.2 106.68 0) (hide yes) (show_name no) (do_not_autoplace no) (effects (font (size 1.27 1.27))))
  (pin "1"))
 (symbol
  (lib_id "FRANK:GND")
  (at 256.54 129.54 90)
  (unit 1)
  (body_style 1)
  (exclude_from_sim no)
  (in_bom no)
  (on_board no)
  (in_pos_files yes)
  (dnp no)
  (property "Reference" "#PWR0304" (at 260.35 129.54 0) (hide yes) (show_name no) (do_not_autoplace no) (effects (font (size 1.27 1.27)) (justify left)))
  (property "Value" "GND" (at 261.62 129.54 90) (show_name no) (do_not_autoplace no) (effects (font (size 1.27 1.27))))
  (property "Footprint" "" (at 256.54 129.54 0) (hide yes) (show_name no) (do_not_autoplace no) (effects (font (size 1.27 1.27))))
  (property "Datasheet" "" (at 256.54 129.54 0) (hide yes) (show_name no) (do_not_autoplace no) (effects (font (size 1.27 1.27))))
  (property "Description" "Power symbol creates a global label with name \"GND\" , ground" (at 256.54 129.54 0) (hide yes) (show_name no) (do_not_autoplace no) (effects (font (size 1.27 1.27))))
  (pin "1"))
 (symbol
  (lib_id "FRANK:R")
  (at 203.2 196.85 0)
  (unit 1)
  (body_style 1)
  (exclude_from_sim no)
  (in_bom yes)
  (on_board yes)
  (in_pos_files yes)
  (dnp no)
  (property "Reference" "R20" (at 205.1 195.85 0) (show_name no) (do_not_autoplace no) (effects (font (size 1.27 1.27)) (justify left)))
  (property "Value" "5.1K" (at 205.1 198.15 0) (show_name no) (do_not_autoplace no) (effects (font (size 1.27 1.27)) (justify left)))
  (property "Footprint" "FRANK:R_0402_1005Metric_small_pads" (at 203.2 196.85 0) (hide yes) (show_name no) (do_not_autoplace no) (effects (font (size 1.27 1.27))))
  (property "Datasheet" "" (at 203.2 196.85 0) (hide yes) (show_name no) (do_not_autoplace no) (effects (font (size 1.27 1.27))))
  (property "Description" "Resistor" (at 203.2 196.85 0) (hide yes) (show_name no) (do_not_autoplace no) (effects (font (size 1.27 1.27))))
  (property "LCSC" "C25905" (at 0 0 0) (hide yes) (show_name no) (do_not_autoplace no) (effects (font (size 1.27 1.27))))
  (pin "1")
  (pin "2"))
 (symbol
  (lib_id "FRANK:R")
  (at 203.2 173.99 0)
  (unit 1)
  (body_style 1)
  (exclude_from_sim no)
  (in_bom yes)
  (on_board yes)
  (in_pos_files yes)
  (dnp no)
  (property "Reference" "R19" (at 205.1 172.99 0) (show_name no) (do_not_autoplace no) (effects (font (size 1.27 1.27)) (justify left)))
  (property "Value" "5.1K" (at 205.1 175.29 0) (show_name no) (do_not_autoplace no) (effects (font (size 1.27 1.27)) (justify left)))
  (property "Footprint" "FRANK:R_0402_1005Metric_small_pads" (at 203.2 173.99 0) (hide yes) (show_name no) (do_not_autoplace no) (effects (font (size 1.27 1.27))))
  (property "Datasheet" "" (at 203.2 173.99 0) (hide yes) (show_name no) (do_not_autoplace no) (effects (font (size 1.27 1.27))))
  (property "Description" "Resistor" (at 203.2 173.99 0) (hide yes) (show_name no) (do_not_autoplace no) (effects (font (size 1.27 1.27))))
  (property "LCSC" "C25905" (at 0 0 0) (hide yes) (show_name no) (do_not_autoplace no) (effects (font (size 1.27 1.27))))
  (pin "1")
  (pin "2"))
 (symbol
  (lib_id "FRANK:R")
  (at 262.89 182.88 90)
  (unit 1)
  (body_style 1)
  (exclude_from_sim no)
  (in_bom yes)
  (on_board yes)
  (in_pos_files yes)
  (dnp no)
  (property "Reference" "R13" (at 264.16 180.34 90) (show_name no) (do_not_autoplace no) (effects (font (size 1.27 1.27)) (justify left)))
  (property "Value" "22R" (at 262.89 182.88 90) (show_name no) (do_not_autoplace no) (effects (font (size 1.27 1.27))))
  (property "Footprint" "FRANK:R_0402_1005Metric" (at 262.89 182.88 0) (hide yes) (show_name no) (do_not_autoplace no) (effects (font (size 1.27 1.27))))
  (property "Datasheet" "" (at 262.89 182.88 0) (hide yes) (show_name no) (do_not_autoplace no) (effects (font (size 1.27 1.27))))
  (property "Description" "Resistor" (at 262.89 182.88 0) (hide yes) (show_name no) (do_not_autoplace no) (effects (font (size 1.27 1.27))))
  (property "LCSC" "C25092" (at 0 0 0) (hide yes) (show_name no) (do_not_autoplace no) (effects (font (size 1.27 1.27))))
  (pin "1")
  (pin "2"))
 (symbol
  (lib_id "FRANK:USB-C")
  (at 182.88 184.15 0)
  (unit 1)
  (body_style 1)
  (exclude_from_sim no)
  (in_bom yes)
  (on_board yes)
  (in_pos_files yes)
  (dnp no)
  (property "Reference" "J7" (at 177.8 162.56 0) (show_name no) (do_not_autoplace no) (effects (font (size 1.27 1.27)) (justify left)))
  (property "Value" "KH-TYPE-C-16P" (at 177.8 165.1 0) (show_name no) (do_not_autoplace no) (effects (font (size 1.27 1.27)) (justify left)))
  (property "Footprint" "FRANK:USB_C_Receptacle" (at 182.88 184.15 0) (hide yes) (show_name no) (do_not_autoplace no) (effects (font (size 1.27 1.27))))
  (property "Datasheet" "https://www.lcsc.com/product-detail/C709357.html" (at 182.88 184.15 0) (hide yes) (show_name no) (do_not_autoplace no) (effects (font (size 1.27 1.27))))
  (property "Description" "Kinghelm KH-TYPE-C-16P USB 2.0 Type-C receptacle, 16P SMD + 4 shell THT" (at 182.88 184.15 0) (hide yes) (show_name no) (do_not_autoplace no) (effects (font (size 1.27 1.27))))
  (property "LCSC" "C709357" (at 182.88 184.15 0) (hide yes) (show_name no) (do_not_autoplace no) (effects (font (size 1.27 1.27))))
  (pin "1")
  (pin "2")
  (pin "3")
  (pin "4")
  (pin "5")
  (pin "6")
  (pin "7")
  (pin "8")
  (pin "9")
  (pin "10")
  (pin "11")
  (pin "12")
  (pin "13"))
 (symbol
  (lib_id "FRANK:GND")
  (at 203.2 200.66 0)
  (unit 1)
  (body_style 1)
  (exclude_from_sim no)
  (in_bom no)
  (on_board no)
  (in_pos_files yes)
  (dnp no)
  (property "Reference" "#PWR0305" (at 205.74 198.12 0) (hide yes) (show_name no) (do_not_autoplace no) (effects (font (size 1.27 1.27)) (justify left)))
  (property "Value" "GND" (at 203.2 205.86 0) (show_name no) (do_not_autoplace no) (effects (font (size 1.27 1.27))))
  (property "Footprint" "" (at 203.2 200.66 0) (hide yes) (show_name no) (do_not_autoplace no) (effects (font (size 1.27 1.27))))
  (property "Datasheet" "" (at 203.2 200.66 0) (hide yes) (show_name no) (do_not_autoplace no) (effects (font (size 1.27 1.27))))
  (property "Description" "Power symbol creates a global label with name \"GND\" , ground" (at 203.2 200.66 0) (hide yes) (show_name no) (do_not_autoplace no) (effects (font (size 1.27 1.27))))
  (pin "1")))
